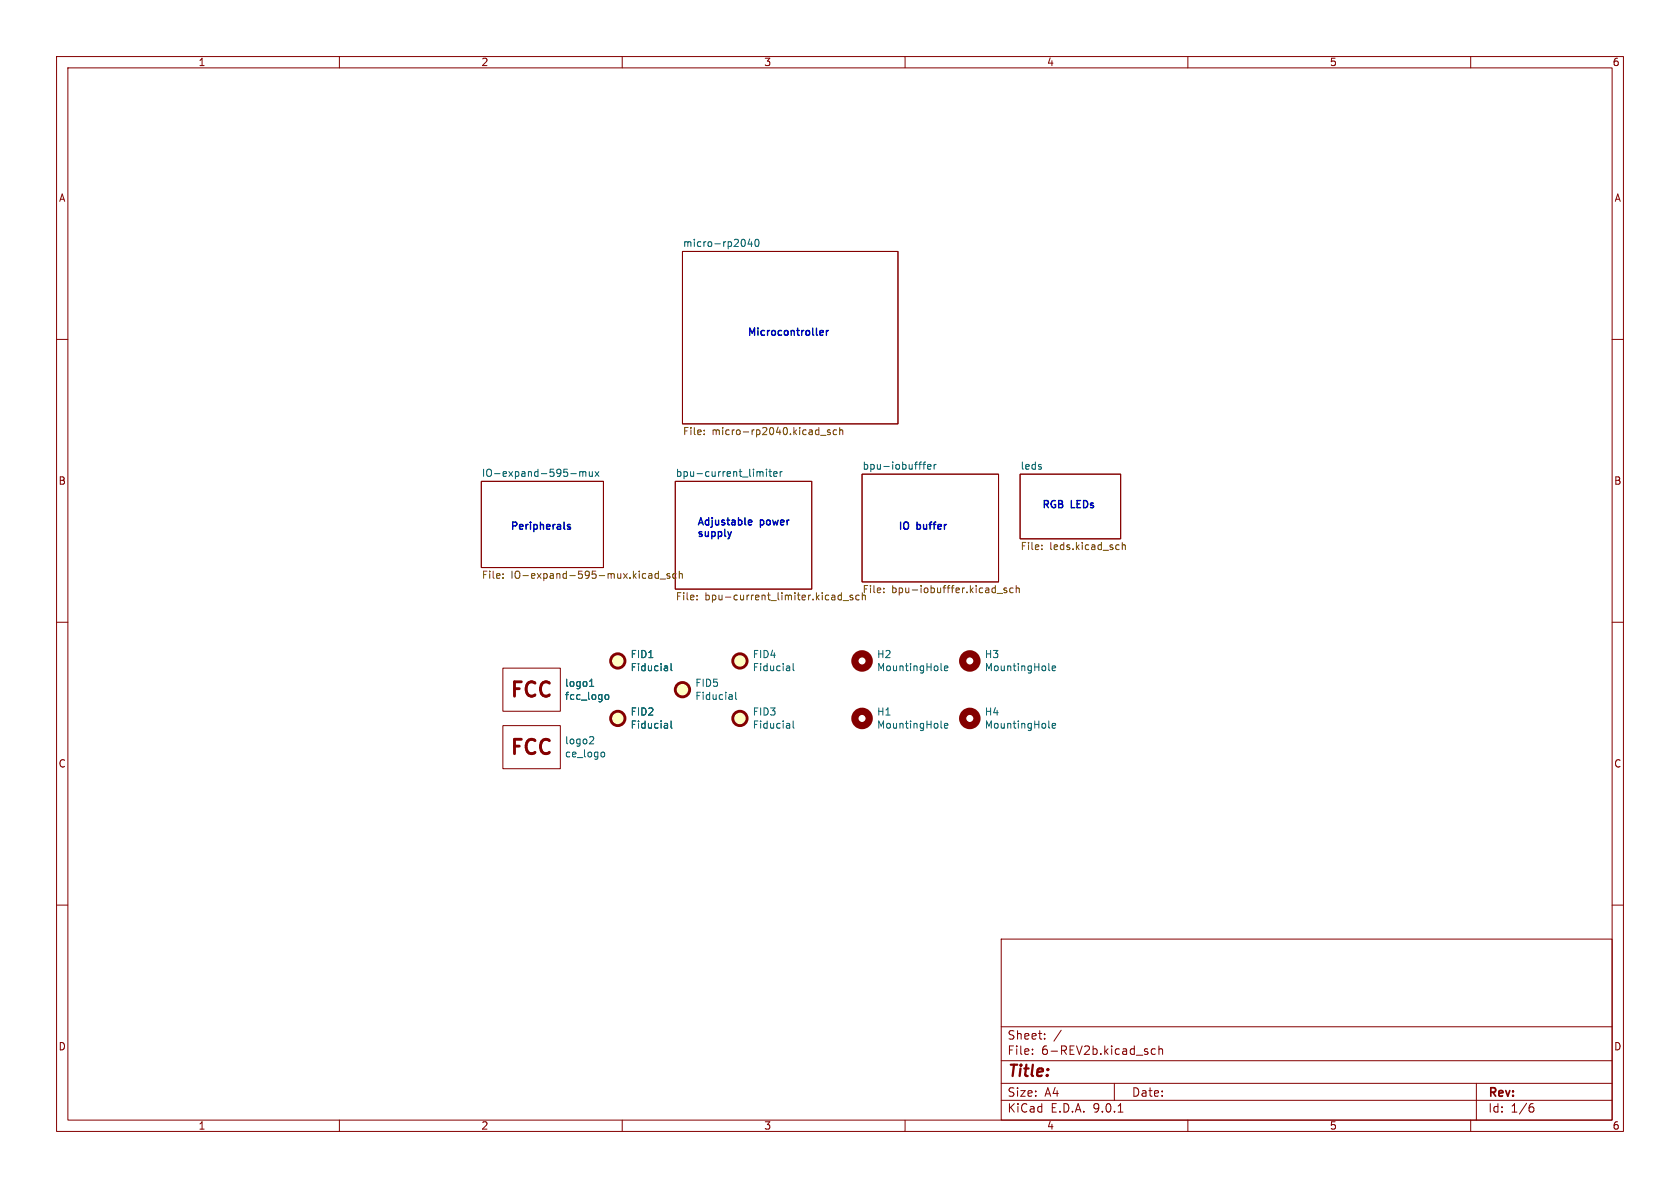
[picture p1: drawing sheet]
<svg xmlns="http://www.w3.org/2000/svg" width="297mm" height="210mm" viewBox="0 0 297 210" stroke-linecap="round" stroke-linejoin="round" font-family="sans-serif">
<g fill="none" stroke="#840000" stroke-width=".18">
<path d="M10 10h277v190h-277zM12 12h273v186h-273zM60 10v2M110 10v2M160 10v2M210 10v2M260 10v2M120.6 44.5h38.1v30.4h-38.1zM10 60h2M285 60h2M85.1 85.1h21.6v15.2h-21.6zM119.4 85.1h24.1v19h-24.1z"/>
<path d="M152.4 83.8h24.1v19.1h-24.1zM180.3 83.8h17.8v11.5h-17.8zM10 110h2M88.9 118.1h10.2v7.6h-10.2zM285 110h2M88.9 128.3h10.2v7.6h-10.2zM10 160h2M177 166h108v32h-108zM285 160h2M60 198v2M110 198v2M160 198v2"/>
<path d="M177 194.5h108M177 191.5h108M177 187.5h108M177 181.5h108M182.5 186.3v.1M182.5 185.5v.1M184.7 183.6v.1M184.7 182.8v.1M187.6 182.1l-1.3 2M197 191.5v3M197.7 196.6h.8M204.2 185.5l-.4-.1-.3 .3v.4l.2 .2h.5"/>
<path d="M204.9 185.5l.2-.1 .4 .1v.9M204.9 184.9v1.5M210 198v2M260 198v2M261 191.5v6.5M270.6 195.7h.4l.2 .3-.1 .5-.5 .1M271 195.1l-.4 .1"/>
</g>
<g fill="none" stroke="#006464" stroke-width=".18">
<path d="M131.6 42.4l.2 .4-.2 .7M132.5 42.2l-.3 1h.8M132.8 42.7v.9M133.6 42.4l.2-.1a.68 .68 0 0 1 .4 .6 .68 .68 0 0 1-.4 .7l-.2-.1-.1-.4zM100.9 83.7h1M102.5 83.5l.3-.1 .2 .1M102.5 83.4v.8M103 83.5l.2-.1h.3l.1 .8M103 83.5v.7M104.2 83.4v.8h.3l.2-.1M104.7 83.4v.8M105.2 83.4l.7 .8"/>
<path d="M105.9 83.4l-.7 .8M134.7 83.4l.2 .1v.7M135.5 82.9v.2M135.5 83.4v.8M135.9 83.4h.5M136.1 82.9v1.1l.3 .2M136.8 83.8l.6-.1-.1-.3h-.3l-.2 .1v.7h.5M137.9 83.4v.8M138.3 83.4l-.4 .2M163.1 82.1h.5M163.6 81.7l-.3 .2v1M164 82.5l.6-.1-.1-.2-.3-.1-.2 .2 .1 .6h.4"/>
<path d="M165.1 82.1v.8M165.5 82.1l-.4 .2M118 117.8v.8M118 118.5l-.1 .1M118 118l-.1 .1M118.6 117.3v1.1l.2 .2M139.6 117.8v.8M139.6 118.5l-.1 .1M139.6 118l-.1 .1M140.2 117.3v1.1l.2 .2M166.4 118.4l.1 .2M167 118.1l.6-.1-.1-.2-.4-.1-.1 .2v.6h.5"/>
<path d="M185.4 118.4l.2 .2M186 118.1l.6-.1v-.2l-.4-.1-.2 .2 .1 .6h.5M104.2 121.3h.8M104.4 120.4l.2-.3v1.2M104.4 130.2l.4 .1 .2 .3-.8 .9h.8M106.5 133h.3l.1 .2-.1 .5-.3 .1M107 122.9l.2-.1 .4 .1v.5l-.1 .2h-.3l-.2-.1zM118 127.9v.8M118 128.7h-.1M118 128.2h-.1M118.6 127.5v1l.2 .2M129.4 122.9l.1 .7"/>
<path d="M129.5 123.6h-.2M129.5 123.1l-.2 .1M130.1 122.4v1.1l.1 .1M139.6 127.9v.8M139.6 128.7h-.1M139.6 128.2h-.1M140.2 127.5v1l.2 .2M166.4 128.5l.1 .2M167 128.3l.6-.1-.1-.3h-.4l-.1 .2v.6h.5M185.4 128.5l.2 .2M186 128.3l.6-.1v-.3h-.4l-.2 .2 .1 .6h.5"/>
</g>
<g fill="none" stroke="#725600" stroke-width=".18">
<path d="M124.5 76.7v.1M124.5 76.1v.1M145.1 77h.9M146.8 76.1l-.3-.1-.2 .2v.2l.5 .1v.3h-.5M147.9 76.1l-.4-.1-.2 .2 .1 .6h.5M148.4 76.1l.2-.1 .3 .1 .1 .7M148.4 75.6v1.2M184.2 97v.2M184.2 96.4v.1M197.5 96.3l.4 .1M197.9 97.1l-.4 .1M198.4 96.4l.2-.1 .3 .1v.8"/>
<path d="M198.4 95.9v1.3M88.9 102.1v.1M88.9 101.5v.1M114.8 101.4h.3l.1 .2v.6M115.2 102.2h-.4M115.2 101.7l-.4 .1M116.4 101.5l-.4-.1-.2 .2 .1 .6h.5M116.4 101v1.2M116.7 102.4h1M118.4 101.5l-.3-.1-.2 .2 .1 .2 .4 .1v.3h-.5M119.5 101.5l-.3-.1-.3 .2 .2 .6h.4M120.1 101.5l.2-.1 .3 .1v.7"/>
<path d="M120.1 101v1.2M123.2 105.9v.1M123.2 105.3v.1M148.1 105.8l.3 .2h.4M148.8 104.8v1.2M148.8 105.3l-.4-.1-.3 .2M149.1 106.2h.9M150.7 105.3l-.3-.1-.1 .2v.2l.4 .1v.3h-.4M151.9 105.3l-.4-.1-.2 .2 .1 .6h.5M152.4 104.8v1.2M153 105.4v.6M156.2 104.7v.1"/>
<path d="M156.2 104v.1M176.3 104.9h.9M178 104l-.3-.1-.2 .2v.2l.5 .1v.3h-.5M179.1 104l-.4-.1-.2 .3 .1 .5h.5M179.7 104.1l.1-.2 .3 .1 .1 .8M179.7 103.5v1.3"/>
</g>
<g fill="none" stroke="#840000" stroke-width="1.3">
<circle cx="152.4" cy="116.8" r="1.27"/>
<circle cx="171.4" cy="116.8" r="1.27"/>
<circle cx="152.4" cy="127" r="1.27"/>
<circle cx="171.4" cy="127" r="1.27"/>
</g>
<g fill="#ffffc2" stroke="#ffffc2" stroke-width=".18">
<circle cx="130.8" cy="127" r="1.27"/>
<circle cx="130.8" cy="116.8" r="1.27"/>
<circle cx="120.6" cy="121.9" r="1.27"/>
<circle cx="109.2" cy="116.8" r="1.27"/>
<circle cx="109.2" cy="127" r="1.27"/>
</g>
<g fill="none" stroke="#840000" stroke-width=".51">
<circle cx="109.2" cy="116.8" r="1.27"/>
<circle cx="130.8" cy="116.8" r="1.27"/>
<circle cx="109.2" cy="127" r="1.27"/>
<circle cx="120.6" cy="121.9" r="1.27"/>
<circle cx="130.8" cy="127" r="1.27"/>
</g>
<path d="M145.5 58.5l.1 .2-.7 .1M146.1 58.4v.9M146.5 58.4l-.4 .3M100.3 93l.6 .3-.2 .3-.4-.1M100.8 92.8l-.3-.1-.2 .2M132.7 91.9l.2 .3-.6 .2M132.9 92.7l-.2 .1" fill="none" stroke="#0000c2" stroke-width=".25"/>
<g font-size="3.5" fill="#840000">
<text x="89.8" y="124">FCC</text>
<text x="89.8" y="134.1">FCC</text>
</g>
<text font-size="2.8" fill="#840000" x="178" y="190.9">Title:</text>
<g font-size="2.1" fill="#840000">
<text x="178" y="184">Sheet:</text>
<text x="178" y="186.7">File:</text>
<text x="184.1" y="186.7">6-REV2b.kicad_sch</text>
<text x="178" y="196.9">KiCad</text>
<text x="178" y="194.1">Size:</text>
<text x="184.7" y="194.1">A4</text>
<text x="185.7" y="196.9">E.D.A.</text>
<text x="193.3" y="196.9">9.0.1</text>
<text x="200" y="194.1">Date:</text>
<text x="263" y="194.3">Rev:</text>
<text x="263" y="196.9">Id:</text>
<text x="267.1" y="196.9">1/6</text>
</g>
<g font-size="1.8" fill="#840000">
<text x="35" y="11.9">1</text>
<text x="85" y="11.9">2</text>
<text x="135" y="11.9">3</text>
<text x="185" y="11.9">4</text>
<text x="235" y="11.9">5</text>
<text x="285" y="11.9">6</text>
<text x="10.3" y="35.9">A</text>
<text x="285.3" y="35.9">A</text>
<text x="10.3" y="85.9">B</text>
<text x="285.3" y="85.9">B</text>
<text x="10.3" y="135.9">C</text>
<text x="285.3" y="135.9">C</text>
<text x="10.3" y="185.9">D</text>
<text x="285.3" y="185.9">D</text>
<text x="35" y="199.9">1</text>
<text x="85" y="199.9">2</text>
<text x="135" y="199.9">3</text>
<text x="185" y="199.9">4</text>
<text x="235" y="199.9">5</text>
<text x="285" y="199.9">6</text>
</g>
<g font-size="1.8" fill="#006464">
<text x="120.6" y="43.7">micro-rp2040</text>
<text x="152.4" y="83.1">bpu-iobufffer</text>
<text x="180.3" y="83.1">leds</text>
<text x="85.1" y="84.4">IO-expand-595-mux</text>
<text x="119.4" y="84.4">bpu-current_limiter</text>
<text x="111.4" y="116.5">FID1</text>
<text x="111.4" y="118.8">Fiducial</text>
<text x="133" y="116.5">FID4</text>
<text x="133" y="118.8">Fiducial</text>
<text x="154.9" y="116.5">H2</text>
<text x="154.9" y="118.8">MountingHole</text>
<text x="174" y="116.5">H3</text>
<text x="174" y="118.8">MountingHole</text>
<text x="99.8" y="121.6">logo1</text>
<text x="99.8" y="123.9">fcc_logo</text>
<text x="122.8" y="121.6">FID5</text>
<text x="122.8" y="123.9">Fiducial</text>
<text x="99.8" y="131.8">logo2</text>
<text x="111.4" y="126.7">FID2</text>
<text x="111.4" y="129">Fiducial</text>
<text x="133" y="126.7">FID3</text>
<text x="133" y="129">Fiducial</text>
<text x="154.9" y="126.7">H1</text>
<text x="154.9" y="129">MountingHole</text>
<text x="174" y="126.7">H4</text>
<text x="174" y="129">MountingHole</text>
<text x="99.8" y="134.1">ce_logo</text>
</g>
<g font-size="1.8" fill="#0000c2">
<text x="132.1" y="59.4">Microcontroller</text>
<text x="184.1" y="89.9">RGB</text>
<text x="189.4" y="89.9">LEDs</text>
<text x="90.2" y="93.7">Peripherals</text>
<text x="123.2" y="93">Adjustable</text>
<text x="123.2" y="95">supply</text>
<text x="134.5" y="93">power</text>
<text x="158.7" y="93.7">IO</text>
<text x="162.2" y="93.7">buffer</text>
</g>
<g font-size="1.8" fill="#725600">
<text x="120.6" y="77.2">File:</text>
<text x="125.9" y="77.2">micro-rp2040.kicad_sch</text>
<text x="180.3" y="97.6">File:</text>
<text x="185.6" y="97.6">leds.kicad_sch</text>
<text x="85.1" y="102.6">File:</text>
<text x="90.3" y="102.6">IO-expand-595-mux.kicad_sch</text>
<text x="119.4" y="106.5">File:</text>
<text x="124.6" y="106.5">bpu-current_limiter.kicad_sch</text>
<text x="152.4" y="105.2">File:</text>
<text x="157.6" y="105.2">bpu-iobufffer.kicad_sch</text>
</g>
</svg>
